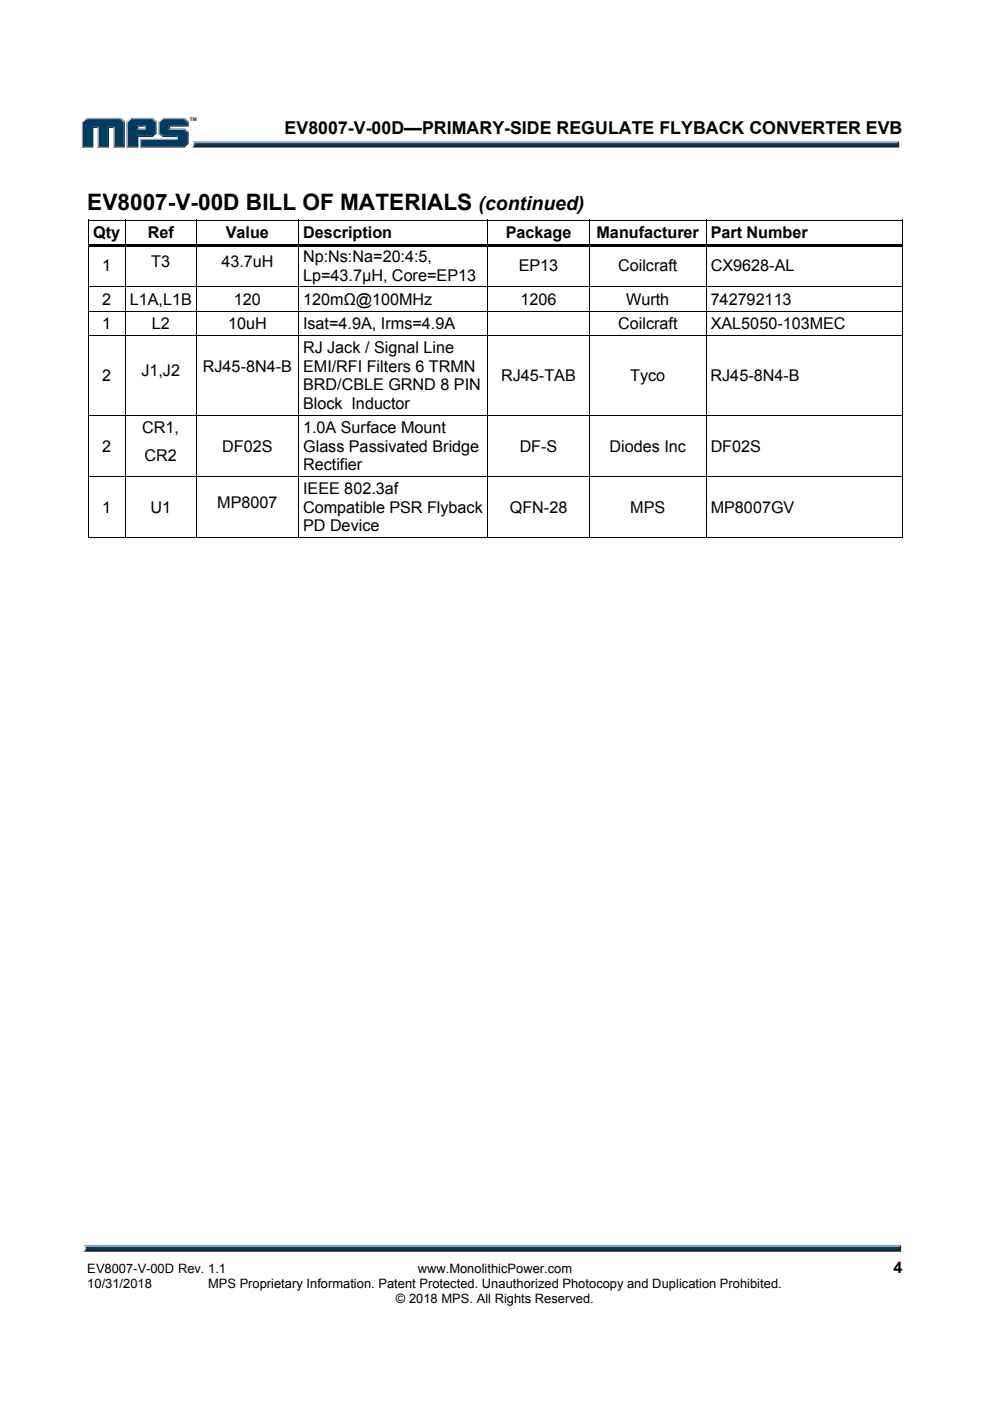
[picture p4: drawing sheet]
<svg xmlns="http://www.w3.org/2000/svg" width="210mm" height="297mm" viewBox="0 0 210 297" stroke-linecap="round" stroke-linejoin="round" font-family="sans-serif">
<path d="M18.2 264.7h172.5l.4 .7h-173.3z" fill="#231f20"/>
<path d="M17.8 263.9h173.3l-.4 .8h-172.5z" fill="#94a0b8"/>
<path d="M191.1 263.9v1.5l-.4-.4v-.6z" fill="#001039"/>
<path d="M18.2 264.4h172.5v.6h-172.5z" fill="#003b62"/>
<path d="M17.8 263.9l.4 .5v.5l-.4 .5z" fill="#dcdddf"/>
<path d="M41 30h149.7l-.4 .6h-149.1z" fill="#94a0b8"/>
<path d="M41.2 30.6h149.1l.4 .7h-150.1l.4-.3z" fill="#231f20"/>
<path d="M190.7 30v1.3l-.4-.4v-.5z" fill="#001039"/>
<path d="M41.2 30.4h149.1v.5h-149.2z" fill="#003b62"/>
<path d="M41 30l.2 .4-.1 .5-.5 .4 .4-.6z" fill="#dcdddf"/>
<path d="M29.3 27.2h1.4l.2 .3h-1.8z" fill="#94a0b8"/>
<g fill="#003b62">
<path d="M17.6 25.9l.8-.6h7l.8 .6v5.1h-1.9v-4.2h-1.4v4.2h-2v-4.2h-1.4v4.2h-1.9z"/>
<path d="M27.1 25.9l.8-.6h2.1v1.3h-.9v.9h1.8v-.9h-1.2v-1.3h2.4l.8 .6v2.3l-.8 .6h-3v2.2h-2z"/>
<path d="M29.9 29.7h7.8v-.9h-3.1l-.8-.6v-2.3l.8-.6h4.3l.8 .6v.7h-3.9v.9h3.1l.8 .6v2.2l-.8 .7h-9z"/>
</g>
<path d="M34.4 25.1h4.7" fill="none" stroke="#94a0b8" stroke-width=".27"/>
<path d="M33.6 25.7l.8-.7 .2 .3-.8 .6z" fill="#dcdddf"/>
<path d="M33.7 25.7v2.7" fill="none" stroke="#94a0b8" stroke-width=".26"/>
<path d="M33.6 28.4l.2-.2 .8 .6-.2 .3z" fill="#547194"/>
<path d="M34.4 28.9h3.4" fill="none" stroke="#001039" stroke-width=".27"/>
<g fill="#94a0b8">
<path d="M29.7 29.4h7.8v-.3l.3-.3v.9h-7.8z"/>
<path d="M29.7 29.4l.3 .3v1.3l-.3 .3z"/>
</g>
<path d="M35.8 26.6h3.9v-.7l.3-.2v1.1h-3.9v.4l-.3 .3z" fill="#001039"/>
<path d="M35.8 27.3h3.3" fill="none" stroke="#94a0b8" stroke-width=".27"/>
<path d="M39.1 27.2l.9 .7-.3 .2-.8-.6z" fill="#547194"/>
<g fill="#001039">
<path d="M30 31h8.9l.8-.7v-2.2l.3-.2v2.6l-.9 .8h-9.4z"/>
<path d="M29.1 28.8h3l.8-.6v-2.3l.3-.2v2.7l-.9 .7h-3v2.2h-2.5l.3-.3h2z"/>
</g>
<path d="M32.3 25l.9 .7-.3 .2-.8-.6z" fill="#547194"/>
<path d="M27.7 25.1h4.6" fill="none" stroke="#94a0b8" stroke-width=".27"/>
<path d="M26.8 25.7l.9-.7 .2 .3-.8 .6z" fill="#dcdddf"/>
<path d="M26.9 25.7v5.6" fill="none" stroke="#94a0b8" stroke-width=".26"/>
<path d="M30.7 26.8l.2-.2v.9l-.2-.3z" fill="#94a0b8"/>
<g fill="#001039">
<path d="M29.1 26.6h1.8l-.2 .2h-1.4v.4l-.2 .3z"/>
<path d="M26.2 25.9l.3-.2v5.6h-2.5l.3-.3h1.9z"/>
</g>
<path d="M25.6 25l.9 .7-.3 .2-.8-.6z" fill="#547194"/>
<path d="M18.2 25.1h7.4" fill="none" stroke="#94a0b8" stroke-width=".27"/>
<path d="M17.3 25.7l.9-.7 .2 .3-.8 .6z" fill="#dcdddf"/>
<path d="M17.5 25.7v5.6" fill="none" stroke="#94a0b8" stroke-width=".26"/>
<path d="M19.5 26.8h1.4l-.2 .3h-.9v4.2h-2.5l.3-.3h1.9z" fill="#001039"/>
<path d="M20.8 26.8v4.5" fill="none" stroke="#94a0b8" stroke-width=".26"/>
<path d="M22.9 26.8h1.4l-.3 .3h-.9v4.2h-2.4l.2-.3h2z" fill="#001039"/>
<path d="M24.1 26.8v4.5" fill="none" stroke="#94a0b8" stroke-width=".26"/>
<path d="M39.1 25l.9 .7-.3 .2-.8-.6z" fill="#547194"/>
<g fill="#000">
<path d="M18.7 46.6h.2v.7h-.2zM18.7 51.7h.2v.7h-.2zM18.9 51.7h7.5v.5h-7.5zM26.4 46.6h.2v.7h-.2zM26.4 52.2h.2v.2h-.2zM26.4 51.7h15.2v.5h-15.2zM41.6 46.6h.2v.7h-.2zM41.6 52.2h.2v.2h-.2zM41.6 51.7h21.6v.5h-21.6zM63.2 46.6h.2v.7h-.2zM63.2 52.2h.2v.2h-.2zM63.2 51.7h40.2v.5h-40.2z"/>
<path d="M103.4 46.6h.1v.7h-.1zM103.4 52.2h.1v.2h-.1zM103.4 51.7h21.6v.5h-21.6zM125 46.6h.1v.7h-.1zM125 52.2h.1v.2h-.1zM125 51.7h24.7v.5h-24.7zM149.7 46.6h.1v.7h-.1zM149.7 52.2h.1v.2h-.1zM149.7 51.7h41.6v.5h-41.6zM191.3 46.6h.2v.7h-.2zM191.3 46.6h.2v.2h-.2zM191.3 51.7h.2v.7h-.2z"/>
<path d="M18.7 60.8h.2v.6h-.2zM18.7 65.9h.2v.6h-.2zM18.7 71h.2v.7h-.2zM26.4 60.8h.2v.6h-.2zM26.4 65.9h.2v.6h-.2zM26.4 71h.2v.7h-.2zM41.6 60.8h.2v.6h-.2zM41.6 65.9h.2v.6h-.2zM41.6 71h.2v.7h-.2zM63.2 60.8h.2v.6h-.2zM63.2 65.9h.2v.6h-.2zM63.2 71h.2v.7h-.2z"/>
<path d="M103.4 60.8h.1v.6h-.1zM103.4 65.9h.1v.6h-.1zM103.4 71h.1v.7h-.1zM125 60.8h.1v.6h-.1zM125 65.9h.1v.6h-.1zM125 71h.1v.7h-.1zM149.7 60.8h.1v.6h-.1zM149.7 65.9h.1v.6h-.1zM149.7 71h.1v.7h-.1zM191.3 60.8h.2v.6h-.2zM191.3 65.9h.2v.6h-.2zM191.3 71h.2v.7h-.2z"/>
<path d="M18.7 87.9h.2v.7h-.2zM26.4 87.9h.2v.7h-.2zM41.6 87.9h.2v.7h-.2zM63.2 87.9h.2v.7h-.2zM103.4 87.9h.1v.7h-.1zM125 87.9h.1v.7h-.1zM149.7 87.9h.1v.7h-.1zM191.3 87.9h.2v.7h-.2zM18.7 100.9h.2v.7h-.2zM26.4 100.9h.2v.7h-.2zM41.6 100.9h.2v.7h-.2zM63.2 100.9h.2v.7h-.2z"/>
<path d="M103.4 100.9h.1v.7h-.1zM125 100.9h.1v.7h-.1zM149.7 100.9h.1v.7h-.1zM191.3 100.9h.2v.7h-.2zM191.3 114h.2v.1h-.2z"/>
</g>
<g fill="none" stroke="#000" stroke-width=".21">
<path d="M18.7 46.7h7.7M18.8 47.3v4.4M18.8 52.4v8.4M26.5 47.3v4.4M26.5 52.4v8.4M26.6 46.7h15M41.7 47.3v4.4M41.7 52.4v8.4M41.8 46.7h21.4M63.3 47.3v4.4M63.3 52.4v8.4M63.4 46.7h40"/>
<path d="M103.4 47.3v4.4M103.4 52.4v8.4M103.5 46.7h21.5M125.1 47.3v4.4M125.1 52.4v8.4M125.1 46.7h24.6M149.8 47.3v4.4M149.8 52.4v8.4M149.8 46.7h41.5M191.4 47.3v4.4M191.4 52.4v8.4M18.8 61.4v4.5"/>
<path d="M18.8 66.5v4.5M18.8 71.7v16.2M18.9 60.8h7.5M18.9 66h7.5M18.9 71.1h7.5M26.5 61.4v4.5M26.5 66.5v4.5M26.5 71.7v16.2M26.6 60.8h15M26.6 66h15M26.6 71.1h15M41.7 61.4v4.5"/>
<path d="M41.7 66.5v4.5M41.7 71.7v16.2M41.8 60.8h21.4M41.8 66h21.4M41.8 71.1h21.4M63.3 61.4v4.5M63.3 66.5v4.5M63.3 71.7v16.2M63.4 60.8h40M63.4 66h40M63.4 71.1h40M103.4 61.4v4.5"/>
<path d="M103.4 66.5v4.5M103.4 71.7v16.2M103.5 60.8h21.5M103.5 66h21.5M103.5 71.1h21.5M125.1 61.4v4.5M125.1 66.5v4.5M125.1 71.7v16.2M125.1 60.8h24.6M125.1 66h24.6M125.1 71.1h24.6M149.8 61.4v4.5"/>
<path d="M149.8 66.5v4.5M149.8 71.7v16.2M149.8 60.8h41.5M149.8 66h41.5M149.8 71.1h41.5M191.4 61.4v4.5M191.4 66.5v4.5M191.4 71.7v16.2M18.8 88.6v12.3M18.9 88h7.5M26.5 88.6v12.3M26.6 88h15"/>
<path d="M41.7 88.6v12.3M41.8 88h21.4M63.3 88.6v12.3M63.4 88h40M103.4 88.6v12.3M103.5 88h21.5M125.1 88.6v12.3M125.1 88h24.6M149.8 88.6v12.3M149.8 88h41.5M191.4 88.6v12.3M18.7 114h7.7"/>
<path d="M18.8 101.6v12.5M18.9 101h7.5M26.5 101.6v12.5M26.6 101h15M26.6 114h15M41.7 101.6v12.5M41.8 101h21.4M41.8 114h21.4M63.3 101.6v12.5M63.4 101h40M63.4 114h40M103.4 101.6v12.5"/>
<path d="M103.5 101h21.5M103.5 114h21.5M125.1 101.6v12.5M125.1 101h24.6M125.1 114h24.6M149.8 101.6v12.5M149.8 101h41.5M149.8 114h41.5M191.4 101.6v12.5"/>
</g>
<text font-size="4.8" x="18.5" y="44.5">EV8007-V-00D BILL OF MATERIALS</text>
<text font-size="4.1" x="101.5" y="44.5">(continued)</text>
<text font-size="3.8" x="60.4" y="28.5">EV8007-V-00D—PRIMARY-SIDE REGULATE FLYBACK CONVERTER EVB</text>
<g font-size="3.4">
<text x="19.8" y="50.5">Qty</text>
<text x="31.3" y="50.5">Ref</text>
<text x="47.9" y="50.5">Value</text>
<text x="64.3" y="50.5">Description</text>
<text x="107.3" y="50.5">Package</text>
<text x="126.5" y="50.5">Manufacturer</text>
<text x="150.7" y="50.5">Part Number</text>
<text x="21.7" y="57.5">1</text>
<text x="32.1" y="56.6">T3</text>
<text x="46.9" y="56.6">43.7uH</text>
<text x="64.3" y="55.6">Np:Ns:Na=20:4:5,</text>
<text x="64.3" y="59.5">Lp=43.7μH, Core=EP13</text>
<text x="110" y="57.5">EP13</text>
<text x="131.1" y="57.5">Coilcraft</text>
<text x="150.7" y="57.5">CX9628-AL</text>
<text x="21.7" y="64.6">2</text>
<text x="27.5" y="64.6">L1A,L1B</text>
<text x="49.6" y="64.6">120</text>
<text x="64.3" y="64.6">120mΩ@100MHz</text>
<text x="110.4" y="64.6">1206</text>
<text x="132.8" y="64.6">Wurth</text>
<text x="150.7" y="64.6">742792113</text>
<text x="21.7" y="69.7">1</text>
<text x="32.2" y="69.7">L2</text>
<text x="48.4" y="69.7">10uH</text>
<text x="64.3" y="69.7">Isat=4.9A, Irms=4.9A</text>
<text x="131.1" y="69.7">Coilcraft</text>
<text x="150.8" y="69.7">XAL5050-103MEC</text>
<text x="64.3" y="74.8">RJ Jack / Signal Line</text>
<text x="21.7" y="80.8">2</text>
<text x="30" y="79.8">J1,J2</text>
<text x="43.1" y="78.8">RJ45-8N4-B</text>
<text x="64.3" y="78.8">EMI/RFI Filters 6 TRMN</text>
<text x="64.3" y="82.7">BRD/CBLE GRND 8 PIN</text>
<text x="106.3" y="80.8">RJ45-TAB</text>
<text x="133.7" y="80.8">Tyco</text>
<text x="150.7" y="80.8">RJ45-8N4-B</text>
<text x="64.3" y="86.7">Block Inductor</text>
<text x="21.7" y="95.7">2</text>
<text x="30.2" y="91.8">CR1,</text>
<text x="47.1" y="95.7">DF02S</text>
<text x="64.3" y="91.8">1.0A Surface Mount</text>
<text x="64.3" y="95.7">Glass Passivated Bridge</text>
<text x="110.2" y="95.7">DF-S</text>
<text x="129.3" y="95.7">Diodes Inc</text>
<text x="150.7" y="95.7">DF02S</text>
<text x="30.7" y="97.7">CR2</text>
<text x="64.3" y="99.7">Rectifier</text>
<text x="46.1" y="107.8">MP8007</text>
<text x="64.3" y="104.8">IEEE 802.3af</text>
<text x="21.7" y="108.8">1</text>
<text x="31.9" y="108.8">U1</text>
<text x="64.3" y="108.8">Compatible PSR Flyback</text>
<text x="64.3" y="112.7">PD Device</text>
<text x="108.1" y="108.8">QFN-28</text>
<text x="133.7" y="108.8">MPS</text>
<text x="150.7" y="108.8">MP8007GV</text>
<text x="189.5" y="269.9">4</text>
</g>
<g font-size="2.7">
<text x="18.5" y="269.9">EV8007-V-00D Rev. 1.1</text>
<text x="88.6" y="269.9">www.MonolithicPower.com</text>
<text x="18.5" y="273.2">10/31/2018</text>
<text x="44.1" y="273.2">MPS Proprietary Information. Patent Protected. Unauthorized Photocopy and Duplication Prohibited.</text>
<text x="84" y="276.3">© 2018 MPS. All Rights Reserved.</text>
</g>
<text font-size="1" fill="#231f20" x="40.3" y="25.7">TM</text>
</svg>
